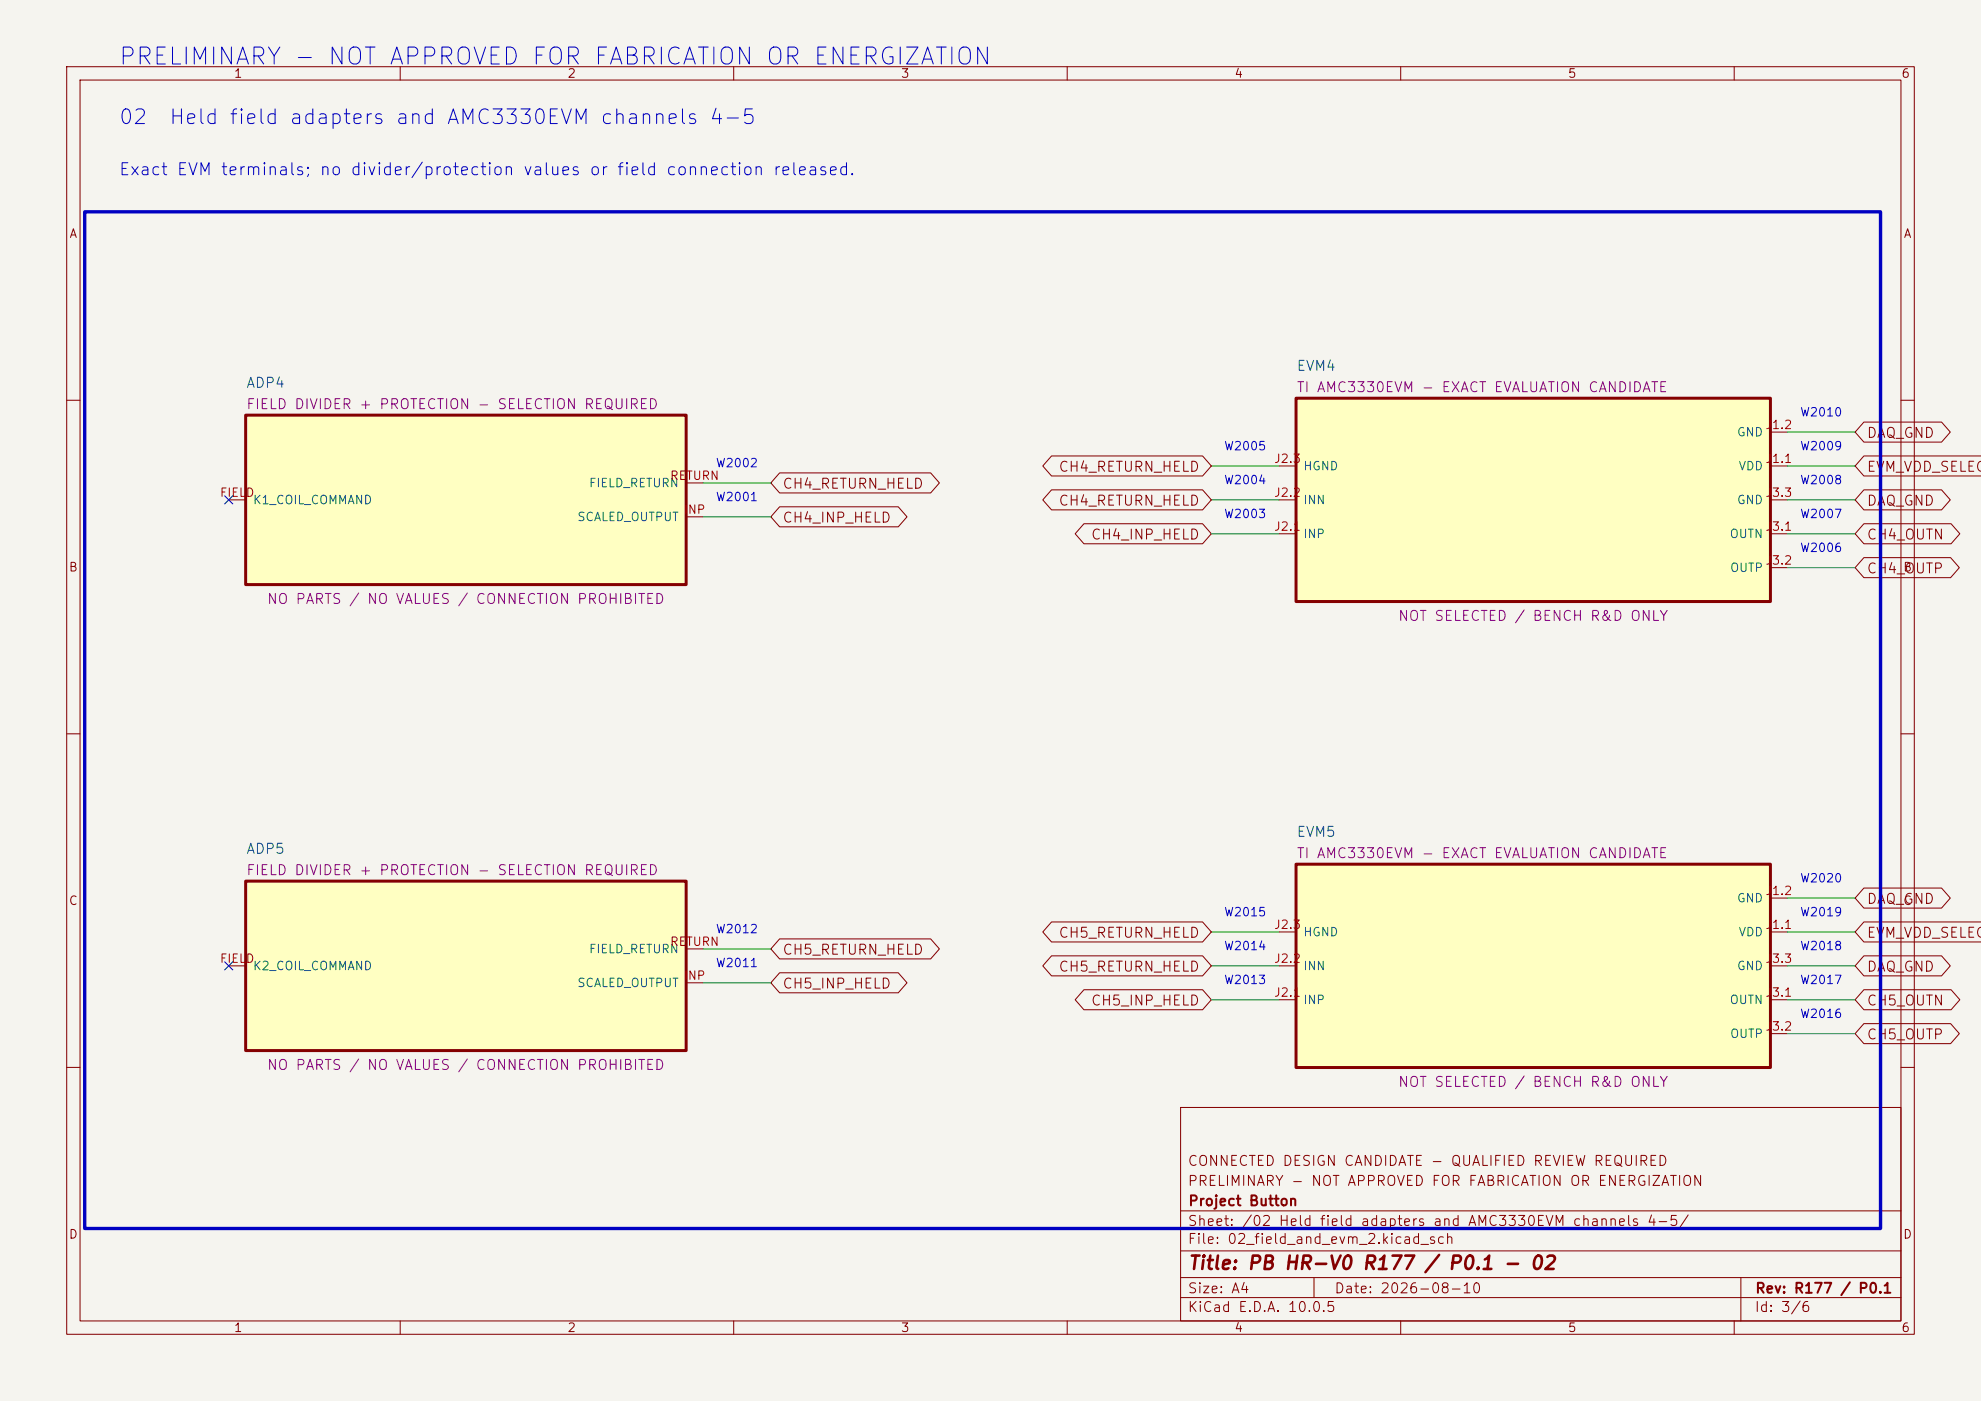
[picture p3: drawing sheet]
(kicad_sch
 (version 20250114) (generator "eeschema") (generator_version "10.0") (paper "A4")
 (title_block (title "PB HR-V0 R177 / P0.1 - 02") (date "2026-08-10") (rev "R177 / P0.1")
  (company "Project Button") (comment 1 "PRELIMINARY - NOT APPROVED FOR FABRICATION OR ENERGIZATION") (comment 2 "CONNECTED DESIGN CANDIDATE - QUALIFIED REVIEW REQUIRED"))
 (lib_symbols (symbol "PBV3:ADP4"
   (pin_names (offset 1.016)) (exclude_from_sim no) (in_bom yes) (on_board yes)
   (property "Reference" "ADP4" (at -33.02 -16.70 0) (effects (font (size 1.50 1.50)) (justify left bottom)))
   (property "Value" "FIELD DIVIDER + PROTECTION - SELECTION REQUIRED" (at 0.00 0.00 0) (effects (font (size 1.50 1.50)) (hide yes)))
   (property "Footprint" "" (at 0.00 0.00 0) (effects (font (size 1.50 1.50)) (hide yes)))
   (property "Datasheet" "No manufacturer selected" (at 0.00 0.00 0) (effects (font (size 1.50 1.50)) (hide yes)))
   (property "Description" "Field envelope, divider, protection and fault behavior remain SELECTION REQUIRED." (at 0.00 0.00 0) (effects (font (size 1.50 1.50)) (hide yes)))
   (property "Status" "NO PARTS / NO VALUES / CONNECTION PROHIBITED" (at 0.00 15.70 0) (effects (font (size 1.50 1.50)) (justify bottom)))
   (property "Evidence" "Logical boundary only; not buildable hardware." (at 0.00 0.00 0) (effects (font (size 1.50 1.50)) (hide yes)))
   (property "Display" "FIELD DIVIDER + PROTECTION - SELECTION REQUIRED" (at -33.02 -13.50 0) (effects (font (size 1.50 1.50)) (justify left bottom)))
   (symbol "ADP4_0_1"
    (rectangle (start -33.02 -12.70) (end 33.02 12.70) (stroke (width 0.45) (type solid)) (fill (type background))))
   (symbol "ADP4_1_1" (pin passive line (at -35.56 0.00 0) (length 2.54) (name "K1 COIL COMMAND" (effects (font (size 1.27 1.27)))) (number "FIELD" (effects (font (size 1.27 1.27))))) (pin passive line (at 35.56 -2.54 180) (length 2.54) (name "SCALED OUTPUT" (effects (font (size 1.27 1.27)))) (number "INP" (effects (font (size 1.27 1.27))))) (pin passive line (at 35.56 2.54 180) (length 2.54) (name "FIELD RETURN" (effects (font (size 1.27 1.27)))) (number "RETURN" (effects (font (size 1.27 1.27))))))
   (embedded_fonts no))
(symbol "PBV3:EVM4"
   (pin_names (offset 1.016)) (exclude_from_sim no) (in_bom yes) (on_board yes)
   (property "Reference" "EVM4" (at -35.56 -19.24 0) (effects (font (size 1.50 1.50)) (justify left bottom)))
   (property "Value" "TI AMC3330EVM - EXACT EVALUATION CANDIDATE" (at 0.00 0.00 0) (effects (font (size 1.50 1.50)) (hide yes)))
   (property "Footprint" "" (at 0.00 0.00 0) (effects (font (size 1.50 1.50)) (hide yes)))
   (property "Datasheet" "TI SBAU330C" (at 0.00 0.00 0) (effects (font (size 1.50 1.50)) (hide yes)))
   (property "Description" "Output candidate for T7 AIN6-AIN7. Direct 24 V-class input is prohibited." (at 0.00 0.00 0) (effects (font (size 1.50 1.50)) (hide yes)))
   (property "Status" "NOT SELECTED / BENCH R&D ONLY" (at 0.00 18.24 0) (effects (font (size 1.50 1.50)) (justify bottom)))
   (property "Evidence" "Board is not certified for high-voltage operation." (at 0.00 0.00 0) (effects (font (size 1.50 1.50)) (hide yes)))
   (property "Display" "TI AMC3330EVM - EXACT EVALUATION CANDIDATE" (at -35.56 -16.04 0) (effects (font (size 1.50 1.50)) (justify left bottom)))
   (symbol "EVM4_0_1"
    (rectangle (start -35.56 -15.24) (end 35.56 15.24) (stroke (width 0.45) (type solid)) (fill (type background))))
   (symbol "EVM4_1_1" (pin passive line (at -38.10 -5.08 0) (length 2.54) (name "INP" (effects (font (size 1.27 1.27)))) (number "J2.1" (effects (font (size 1.27 1.27))))) (pin passive line (at -38.10 0.00 0) (length 2.54) (name "INN" (effects (font (size 1.27 1.27)))) (number "J2.2" (effects (font (size 1.27 1.27))))) (pin passive line (at -38.10 5.08 0) (length 2.54) (name "HGND" (effects (font (size 1.27 1.27)))) (number "J2.3" (effects (font (size 1.27 1.27))))) (pin passive line (at 38.10 -10.16 180) (length 2.54) (name "OUTP" (effects (font (size 1.27 1.27)))) (number "J3.2" (effects (font (size 1.27 1.27))))) (pin passive line (at 38.10 -5.08 180) (length 2.54) (name "OUTN" (effects (font (size 1.27 1.27)))) (number "J3.1" (effects (font (size 1.27 1.27))))) (pin passive line (at 38.10 0.00 180) (length 2.54) (name "GND" (effects (font (size 1.27 1.27)))) (number "J3.3" (effects (font (size 1.27 1.27))))) (pin passive line (at 38.10 5.08 180) (length 2.54) (name "VDD" (effects (font (size 1.27 1.27)))) (number "J1.1" (effects (font (size 1.27 1.27))))) (pin passive line (at 38.10 10.16 180) (length 2.54) (name "GND" (effects (font (size 1.27 1.27)))) (number "J1.2" (effects (font (size 1.27 1.27))))))
   (embedded_fonts no))
(symbol "PBV3:ADP5"
   (pin_names (offset 1.016)) (exclude_from_sim no) (in_bom yes) (on_board yes)
   (property "Reference" "ADP5" (at -33.02 -16.70 0) (effects (font (size 1.50 1.50)) (justify left bottom)))
   (property "Value" "FIELD DIVIDER + PROTECTION - SELECTION REQUIRED" (at 0.00 0.00 0) (effects (font (size 1.50 1.50)) (hide yes)))
   (property "Footprint" "" (at 0.00 0.00 0) (effects (font (size 1.50 1.50)) (hide yes)))
   (property "Datasheet" "No manufacturer selected" (at 0.00 0.00 0) (effects (font (size 1.50 1.50)) (hide yes)))
   (property "Description" "Field envelope, divider, protection and fault behavior remain SELECTION REQUIRED." (at 0.00 0.00 0) (effects (font (size 1.50 1.50)) (hide yes)))
   (property "Status" "NO PARTS / NO VALUES / CONNECTION PROHIBITED" (at 0.00 15.70 0) (effects (font (size 1.50 1.50)) (justify bottom)))
   (property "Evidence" "Logical boundary only; not buildable hardware." (at 0.00 0.00 0) (effects (font (size 1.50 1.50)) (hide yes)))
   (property "Display" "FIELD DIVIDER + PROTECTION - SELECTION REQUIRED" (at -33.02 -13.50 0) (effects (font (size 1.50 1.50)) (justify left bottom)))
   (symbol "ADP5_0_1"
    (rectangle (start -33.02 -12.70) (end 33.02 12.70) (stroke (width 0.45) (type solid)) (fill (type background))))
   (symbol "ADP5_1_1" (pin passive line (at -35.56 0.00 0) (length 2.54) (name "K2 COIL COMMAND" (effects (font (size 1.27 1.27)))) (number "FIELD" (effects (font (size 1.27 1.27))))) (pin passive line (at 35.56 -2.54 180) (length 2.54) (name "SCALED OUTPUT" (effects (font (size 1.27 1.27)))) (number "INP" (effects (font (size 1.27 1.27))))) (pin passive line (at 35.56 2.54 180) (length 2.54) (name "FIELD RETURN" (effects (font (size 1.27 1.27)))) (number "RETURN" (effects (font (size 1.27 1.27))))))
   (embedded_fonts no))
(symbol "PBV3:EVM5"
   (pin_names (offset 1.016)) (exclude_from_sim no) (in_bom yes) (on_board yes)
   (property "Reference" "EVM5" (at -35.56 -19.24 0) (effects (font (size 1.50 1.50)) (justify left bottom)))
   (property "Value" "TI AMC3330EVM - EXACT EVALUATION CANDIDATE" (at 0.00 0.00 0) (effects (font (size 1.50 1.50)) (hide yes)))
   (property "Footprint" "" (at 0.00 0.00 0) (effects (font (size 1.50 1.50)) (hide yes)))
   (property "Datasheet" "TI SBAU330C" (at 0.00 0.00 0) (effects (font (size 1.50 1.50)) (hide yes)))
   (property "Description" "Output candidate for T7 AIN8-AIN9. Direct 24 V-class input is prohibited." (at 0.00 0.00 0) (effects (font (size 1.50 1.50)) (hide yes)))
   (property "Status" "NOT SELECTED / BENCH R&D ONLY" (at 0.00 18.24 0) (effects (font (size 1.50 1.50)) (justify bottom)))
   (property "Evidence" "Board is not certified for high-voltage operation." (at 0.00 0.00 0) (effects (font (size 1.50 1.50)) (hide yes)))
   (property "Display" "TI AMC3330EVM - EXACT EVALUATION CANDIDATE" (at -35.56 -16.04 0) (effects (font (size 1.50 1.50)) (justify left bottom)))
   (symbol "EVM5_0_1"
    (rectangle (start -35.56 -15.24) (end 35.56 15.24) (stroke (width 0.45) (type solid)) (fill (type background))))
   (symbol "EVM5_1_1" (pin passive line (at -38.10 -5.08 0) (length 2.54) (name "INP" (effects (font (size 1.27 1.27)))) (number "J2.1" (effects (font (size 1.27 1.27))))) (pin passive line (at -38.10 0.00 0) (length 2.54) (name "INN" (effects (font (size 1.27 1.27)))) (number "J2.2" (effects (font (size 1.27 1.27))))) (pin passive line (at -38.10 5.08 0) (length 2.54) (name "HGND" (effects (font (size 1.27 1.27)))) (number "J2.3" (effects (font (size 1.27 1.27))))) (pin passive line (at 38.10 -10.16 180) (length 2.54) (name "OUTP" (effects (font (size 1.27 1.27)))) (number "J3.2" (effects (font (size 1.27 1.27))))) (pin passive line (at 38.10 -5.08 180) (length 2.54) (name "OUTN" (effects (font (size 1.27 1.27)))) (number "J3.1" (effects (font (size 1.27 1.27))))) (pin passive line (at 38.10 0.00 180) (length 2.54) (name "GND" (effects (font (size 1.27 1.27)))) (number "J3.3" (effects (font (size 1.27 1.27))))) (pin passive line (at 38.10 5.08 180) (length 2.54) (name "VDD" (effects (font (size 1.27 1.27)))) (number "J1.1" (effects (font (size 1.27 1.27))))) (pin passive line (at 38.10 10.16 180) (length 2.54) (name "GND" (effects (font (size 1.27 1.27)))) (number "J1.2" (effects (font (size 1.27 1.27))))))
   (embedded_fonts no)))
 (text "PRELIMINARY - NOT APPROVED FOR FABRICATION OR ENERGIZATION" (exclude_from_sim no) (at 17.78 10.16 0) (effects (font (size 2.54 2.54)) (justify left bottom))) (text "02  Held field adapters and AMC3330EVM channels 4-5" (exclude_from_sim no) (at 17.78 19.05 0) (effects (font (size 2.20 2.20)) (justify left bottom))) (text "Exact EVM terminals; no divider/protection values or field connection released." (exclude_from_sim no) (at 17.78 26.67 0) (effects (font (size 1.80 1.80)) (justify left bottom))) (rectangle (start 12.70 31.75) (end 281.94 184.15) (stroke (width 0.50) (type solid)) (fill (type none))) (no_connect (at 34.29 74.93))
(wire (pts (xy 105.41 77.47) (xy 115.57 77.47)) (stroke (width 0) (type default)))
(global_label "CH4_INP_HELD" (shape bidirectional) (at 115.57 77.47 0) (fields_autoplaced yes) (effects (font (size 1.50 1.50)) (justify left))
    (property "Intersheetrefs" "${INTERSHEET_REFS}" (at 115.57 80.01 0) (effects (font (size 1.27 1.27)) (hide yes))))
(text "W2001" (exclude_from_sim no) (at 110.49 75.47 0) (effects (font (size 1.27 1.27)) (justify bottom)))
(wire (pts (xy 105.41 72.39) (xy 115.57 72.39)) (stroke (width 0) (type default)))
(global_label "CH4_RETURN_HELD" (shape bidirectional) (at 115.57 72.39 0) (fields_autoplaced yes) (effects (font (size 1.50 1.50)) (justify left))
    (property "Intersheetrefs" "${INTERSHEET_REFS}" (at 115.57 74.93 0) (effects (font (size 1.27 1.27)) (hide yes))))
(text "W2002" (exclude_from_sim no) (at 110.49 70.39 0) (effects (font (size 1.27 1.27)) (justify bottom))) (wire (pts (xy 191.77 80.01) (xy 181.61 80.01)) (stroke (width 0) (type default)))
(global_label "CH4_INP_HELD" (shape bidirectional) (at 181.61 80.01 180) (fields_autoplaced yes) (effects (font (size 1.50 1.50)) (justify right))
    (property "Intersheetrefs" "${INTERSHEET_REFS}" (at 181.61 82.55 0) (effects (font (size 1.27 1.27)) (hide yes))))
(text "W2003" (exclude_from_sim no) (at 186.69 78.01 0) (effects (font (size 1.27 1.27)) (justify bottom)))
(wire (pts (xy 191.77 74.93) (xy 181.61 74.93)) (stroke (width 0) (type default)))
(global_label "CH4_RETURN_HELD" (shape bidirectional) (at 181.61 74.93 180) (fields_autoplaced yes) (effects (font (size 1.50 1.50)) (justify right))
    (property "Intersheetrefs" "${INTERSHEET_REFS}" (at 181.61 77.47 0) (effects (font (size 1.27 1.27)) (hide yes))))
(text "W2004" (exclude_from_sim no) (at 186.69 72.93 0) (effects (font (size 1.27 1.27)) (justify bottom)))
(wire (pts (xy 191.77 69.85) (xy 181.61 69.85)) (stroke (width 0) (type default)))
(global_label "CH4_RETURN_HELD" (shape bidirectional) (at 181.61 69.85 180) (fields_autoplaced yes) (effects (font (size 1.50 1.50)) (justify right))
    (property "Intersheetrefs" "${INTERSHEET_REFS}" (at 181.61 72.39 0) (effects (font (size 1.27 1.27)) (hide yes))))
(text "W2005" (exclude_from_sim no) (at 186.69 67.85 0) (effects (font (size 1.27 1.27)) (justify bottom)))
(wire (pts (xy 267.97 85.09) (xy 278.13 85.09)) (stroke (width 0) (type default)))
(global_label "CH4_OUTP" (shape bidirectional) (at 278.13 85.09 0) (fields_autoplaced yes) (effects (font (size 1.50 1.50)) (justify left))
    (property "Intersheetrefs" "${INTERSHEET_REFS}" (at 278.13 87.63 0) (effects (font (size 1.27 1.27)) (hide yes))))
(text "W2006" (exclude_from_sim no) (at 273.05 83.09 0) (effects (font (size 1.27 1.27)) (justify bottom)))
(wire (pts (xy 267.97 80.01) (xy 278.13 80.01)) (stroke (width 0) (type default)))
(global_label "CH4_OUTN" (shape bidirectional) (at 278.13 80.01 0) (fields_autoplaced yes) (effects (font (size 1.50 1.50)) (justify left))
    (property "Intersheetrefs" "${INTERSHEET_REFS}" (at 278.13 82.55 0) (effects (font (size 1.27 1.27)) (hide yes))))
(text "W2007" (exclude_from_sim no) (at 273.05 78.01 0) (effects (font (size 1.27 1.27)) (justify bottom)))
(wire (pts (xy 267.97 74.93) (xy 278.13 74.93)) (stroke (width 0) (type default)))
(global_label "DAQ_GND" (shape bidirectional) (at 278.13 74.93 0) (fields_autoplaced yes) (effects (font (size 1.50 1.50)) (justify left))
    (property "Intersheetrefs" "${INTERSHEET_REFS}" (at 278.13 77.47 0) (effects (font (size 1.27 1.27)) (hide yes))))
(text "W2008" (exclude_from_sim no) (at 273.05 72.93 0) (effects (font (size 1.27 1.27)) (justify bottom)))
(wire (pts (xy 267.97 69.85) (xy 278.13 69.85)) (stroke (width 0) (type default)))
(global_label "EVM_VDD_SELECTION_REQUIRED" (shape bidirectional) (at 278.13 69.85 0) (fields_autoplaced yes) (effects (font (size 1.50 1.50)) (justify left))
    (property "Intersheetrefs" "${INTERSHEET_REFS}" (at 278.13 72.39 0) (effects (font (size 1.27 1.27)) (hide yes))))
(text "W2009" (exclude_from_sim no) (at 273.05 67.85 0) (effects (font (size 1.27 1.27)) (justify bottom)))
(wire (pts (xy 267.97 64.77) (xy 278.13 64.77)) (stroke (width 0) (type default)))
(global_label "DAQ_GND" (shape bidirectional) (at 278.13 64.77 0) (fields_autoplaced yes) (effects (font (size 1.50 1.50)) (justify left))
    (property "Intersheetrefs" "${INTERSHEET_REFS}" (at 278.13 67.31 0) (effects (font (size 1.27 1.27)) (hide yes))))
(text "W2010" (exclude_from_sim no) (at 273.05 62.77 0) (effects (font (size 1.27 1.27)) (justify bottom))) (no_connect (at 34.29 144.78))
(wire (pts (xy 105.41 147.32) (xy 115.57 147.32)) (stroke (width 0) (type default)))
(global_label "CH5_INP_HELD" (shape bidirectional) (at 115.57 147.32 0) (fields_autoplaced yes) (effects (font (size 1.50 1.50)) (justify left))
    (property "Intersheetrefs" "${INTERSHEET_REFS}" (at 115.57 149.86 0) (effects (font (size 1.27 1.27)) (hide yes))))
(text "W2011" (exclude_from_sim no) (at 110.49 145.32 0) (effects (font (size 1.27 1.27)) (justify bottom)))
(wire (pts (xy 105.41 142.24) (xy 115.57 142.24)) (stroke (width 0) (type default)))
(global_label "CH5_RETURN_HELD" (shape bidirectional) (at 115.57 142.24 0) (fields_autoplaced yes) (effects (font (size 1.50 1.50)) (justify left))
    (property "Intersheetrefs" "${INTERSHEET_REFS}" (at 115.57 144.78 0) (effects (font (size 1.27 1.27)) (hide yes))))
(text "W2012" (exclude_from_sim no) (at 110.49 140.24 0) (effects (font (size 1.27 1.27)) (justify bottom))) (wire (pts (xy 191.77 149.86) (xy 181.61 149.86)) (stroke (width 0) (type default)))
(global_label "CH5_INP_HELD" (shape bidirectional) (at 181.61 149.86 180) (fields_autoplaced yes) (effects (font (size 1.50 1.50)) (justify right))
    (property "Intersheetrefs" "${INTERSHEET_REFS}" (at 181.61 152.40 0) (effects (font (size 1.27 1.27)) (hide yes))))
(text "W2013" (exclude_from_sim no) (at 186.69 147.86 0) (effects (font (size 1.27 1.27)) (justify bottom)))
(wire (pts (xy 191.77 144.78) (xy 181.61 144.78)) (stroke (width 0) (type default)))
(global_label "CH5_RETURN_HELD" (shape bidirectional) (at 181.61 144.78 180) (fields_autoplaced yes) (effects (font (size 1.50 1.50)) (justify right))
    (property "Intersheetrefs" "${INTERSHEET_REFS}" (at 181.61 147.32 0) (effects (font (size 1.27 1.27)) (hide yes))))
(text "W2014" (exclude_from_sim no) (at 186.69 142.78 0) (effects (font (size 1.27 1.27)) (justify bottom)))
(wire (pts (xy 191.77 139.70) (xy 181.61 139.70)) (stroke (width 0) (type default)))
(global_label "CH5_RETURN_HELD" (shape bidirectional) (at 181.61 139.70 180) (fields_autoplaced yes) (effects (font (size 1.50 1.50)) (justify right))
    (property "Intersheetrefs" "${INTERSHEET_REFS}" (at 181.61 142.24 0) (effects (font (size 1.27 1.27)) (hide yes))))
(text "W2015" (exclude_from_sim no) (at 186.69 137.70 0) (effects (font (size 1.27 1.27)) (justify bottom)))
(wire (pts (xy 267.97 154.94) (xy 278.13 154.94)) (stroke (width 0) (type default)))
(global_label "CH5_OUTP" (shape bidirectional) (at 278.13 154.94 0) (fields_autoplaced yes) (effects (font (size 1.50 1.50)) (justify left))
    (property "Intersheetrefs" "${INTERSHEET_REFS}" (at 278.13 157.48 0) (effects (font (size 1.27 1.27)) (hide yes))))
(text "W2016" (exclude_from_sim no) (at 273.05 152.94 0) (effects (font (size 1.27 1.27)) (justify bottom)))
(wire (pts (xy 267.97 149.86) (xy 278.13 149.86)) (stroke (width 0) (type default)))
(global_label "CH5_OUTN" (shape bidirectional) (at 278.13 149.86 0) (fields_autoplaced yes) (effects (font (size 1.50 1.50)) (justify left))
    (property "Intersheetrefs" "${INTERSHEET_REFS}" (at 278.13 152.40 0) (effects (font (size 1.27 1.27)) (hide yes))))
(text "W2017" (exclude_from_sim no) (at 273.05 147.86 0) (effects (font (size 1.27 1.27)) (justify bottom)))
(wire (pts (xy 267.97 144.78) (xy 278.13 144.78)) (stroke (width 0) (type default)))
(global_label "DAQ_GND" (shape bidirectional) (at 278.13 144.78 0) (fields_autoplaced yes) (effects (font (size 1.50 1.50)) (justify left))
    (property "Intersheetrefs" "${INTERSHEET_REFS}" (at 278.13 147.32 0) (effects (font (size 1.27 1.27)) (hide yes))))
(text "W2018" (exclude_from_sim no) (at 273.05 142.78 0) (effects (font (size 1.27 1.27)) (justify bottom)))
(wire (pts (xy 267.97 139.70) (xy 278.13 139.70)) (stroke (width 0) (type default)))
(global_label "EVM_VDD_SELECTION_REQUIRED" (shape bidirectional) (at 278.13 139.70 0) (fields_autoplaced yes) (effects (font (size 1.50 1.50)) (justify left))
    (property "Intersheetrefs" "${INTERSHEET_REFS}" (at 278.13 142.24 0) (effects (font (size 1.27 1.27)) (hide yes))))
(text "W2019" (exclude_from_sim no) (at 273.05 137.70 0) (effects (font (size 1.27 1.27)) (justify bottom)))
(wire (pts (xy 267.97 134.62) (xy 278.13 134.62)) (stroke (width 0) (type default)))
(global_label "DAQ_GND" (shape bidirectional) (at 278.13 134.62 0) (fields_autoplaced yes) (effects (font (size 1.50 1.50)) (justify left))
    (property "Intersheetrefs" "${INTERSHEET_REFS}" (at 278.13 137.16 0) (effects (font (size 1.27 1.27)) (hide yes))))
(text "W2020" (exclude_from_sim no) (at 273.05 132.62 0) (effects (font (size 1.27 1.27)) (justify bottom)))
 (symbol
   (lib_id "PBV3:ADP4") (at 69.85 74.93 0) (unit 1) (exclude_from_sim no) (in_bom yes) (on_board yes) (dnp no)
   (property "Reference" "ADP4" (at 36.83 58.23 0) (effects (font (size 1.50 1.50)) (justify left bottom)))
   (property "Value" "FIELD DIVIDER + PROTECTION - SELECTION REQUIRED" (at 69.85 74.93 0) (effects (font (size 1.50 1.50)) (hide yes)))
   (property "Footprint" "" (at 69.85 74.93 0) (effects (font (size 1.50 1.50)) (hide yes)))
   (property "Datasheet" "No manufacturer selected" (at 69.85 74.93 0) (effects (font (size 1.50 1.50)) (hide yes)))
   (property "Description" "Field envelope, divider, protection and fault behavior remain SELECTION REQUIRED." (at 69.85 74.93 0) (effects (font (size 1.50 1.50)) (hide yes)))
   (property "Status" "NO PARTS / NO VALUES / CONNECTION PROHIBITED" (at 69.85 90.63 0) (effects (font (size 1.50 1.50)) (justify bottom)))
   (property "Evidence" "Logical boundary only; not buildable hardware." (at 69.85 74.93 0) (effects (font (size 1.50 1.50)) (hide yes)))
   (property "Display" "FIELD DIVIDER + PROTECTION - SELECTION REQUIRED" (at 36.83 61.43 0) (effects (font (size 1.50 1.50)) (justify left bottom))) (pin "FIELD") (pin "INP") (pin "RETURN"))
(symbol
   (lib_id "PBV3:EVM4") (at 229.87 74.93 0) (unit 1) (exclude_from_sim no) (in_bom yes) (on_board yes) (dnp no)
   (property "Reference" "EVM4" (at 194.31 55.69 0) (effects (font (size 1.50 1.50)) (justify left bottom)))
   (property "Value" "TI AMC3330EVM - EXACT EVALUATION CANDIDATE" (at 229.87 74.93 0) (effects (font (size 1.50 1.50)) (hide yes)))
   (property "Footprint" "" (at 229.87 74.93 0) (effects (font (size 1.50 1.50)) (hide yes)))
   (property "Datasheet" "TI SBAU330C" (at 229.87 74.93 0) (effects (font (size 1.50 1.50)) (hide yes)))
   (property "Description" "Output candidate for T7 AIN6-AIN7. Direct 24 V-class input is prohibited." (at 229.87 74.93 0) (effects (font (size 1.50 1.50)) (hide yes)))
   (property "Status" "NOT SELECTED / BENCH R&D ONLY" (at 229.87 93.17 0) (effects (font (size 1.50 1.50)) (justify bottom)))
   (property "Evidence" "Board is not certified for high-voltage operation." (at 229.87 74.93 0) (effects (font (size 1.50 1.50)) (hide yes)))
   (property "Display" "TI AMC3330EVM - EXACT EVALUATION CANDIDATE" (at 194.31 58.89 0) (effects (font (size 1.50 1.50)) (justify left bottom))) (pin "J2.1") (pin "J2.2") (pin "J2.3") (pin "J3.2") (pin "J3.1") (pin "J3.3") (pin "J1.1") (pin "J1.2"))
(symbol
   (lib_id "PBV3:ADP5") (at 69.85 144.78 0) (unit 1) (exclude_from_sim no) (in_bom yes) (on_board yes) (dnp no)
   (property "Reference" "ADP5" (at 36.83 128.08 0) (effects (font (size 1.50 1.50)) (justify left bottom)))
   (property "Value" "FIELD DIVIDER + PROTECTION - SELECTION REQUIRED" (at 69.85 144.78 0) (effects (font (size 1.50 1.50)) (hide yes)))
   (property "Footprint" "" (at 69.85 144.78 0) (effects (font (size 1.50 1.50)) (hide yes)))
   (property "Datasheet" "No manufacturer selected" (at 69.85 144.78 0) (effects (font (size 1.50 1.50)) (hide yes)))
   (property "Description" "Field envelope, divider, protection and fault behavior remain SELECTION REQUIRED." (at 69.85 144.78 0) (effects (font (size 1.50 1.50)) (hide yes)))
   (property "Status" "NO PARTS / NO VALUES / CONNECTION PROHIBITED" (at 69.85 160.48 0) (effects (font (size 1.50 1.50)) (justify bottom)))
   (property "Evidence" "Logical boundary only; not buildable hardware." (at 69.85 144.78 0) (effects (font (size 1.50 1.50)) (hide yes)))
   (property "Display" "FIELD DIVIDER + PROTECTION - SELECTION REQUIRED" (at 36.83 131.28 0) (effects (font (size 1.50 1.50)) (justify left bottom))) (pin "FIELD") (pin "INP") (pin "RETURN"))
(symbol
   (lib_id "PBV3:EVM5") (at 229.87 144.78 0) (unit 1) (exclude_from_sim no) (in_bom yes) (on_board yes) (dnp no)
   (property "Reference" "EVM5" (at 194.31 125.54 0) (effects (font (size 1.50 1.50)) (justify left bottom)))
   (property "Value" "TI AMC3330EVM - EXACT EVALUATION CANDIDATE" (at 229.87 144.78 0) (effects (font (size 1.50 1.50)) (hide yes)))
   (property "Footprint" "" (at 229.87 144.78 0) (effects (font (size 1.50 1.50)) (hide yes)))
   (property "Datasheet" "TI SBAU330C" (at 229.87 144.78 0) (effects (font (size 1.50 1.50)) (hide yes)))
   (property "Description" "Output candidate for T7 AIN8-AIN9. Direct 24 V-class input is prohibited." (at 229.87 144.78 0) (effects (font (size 1.50 1.50)) (hide yes)))
   (property "Status" "NOT SELECTED / BENCH R&D ONLY" (at 229.87 163.02 0) (effects (font (size 1.50 1.50)) (justify bottom)))
   (property "Evidence" "Board is not certified for high-voltage operation." (at 229.87 144.78 0) (effects (font (size 1.50 1.50)) (hide yes)))
   (property "Display" "TI AMC3330EVM - EXACT EVALUATION CANDIDATE" (at 194.31 128.74 0) (effects (font (size 1.50 1.50)) (justify left bottom))) (pin "J2.1") (pin "J2.2") (pin "J2.3") (pin "J3.2") (pin "J3.1") (pin "J3.3") (pin "J1.1") (pin "J1.2"))
 (embedded_fonts no))
